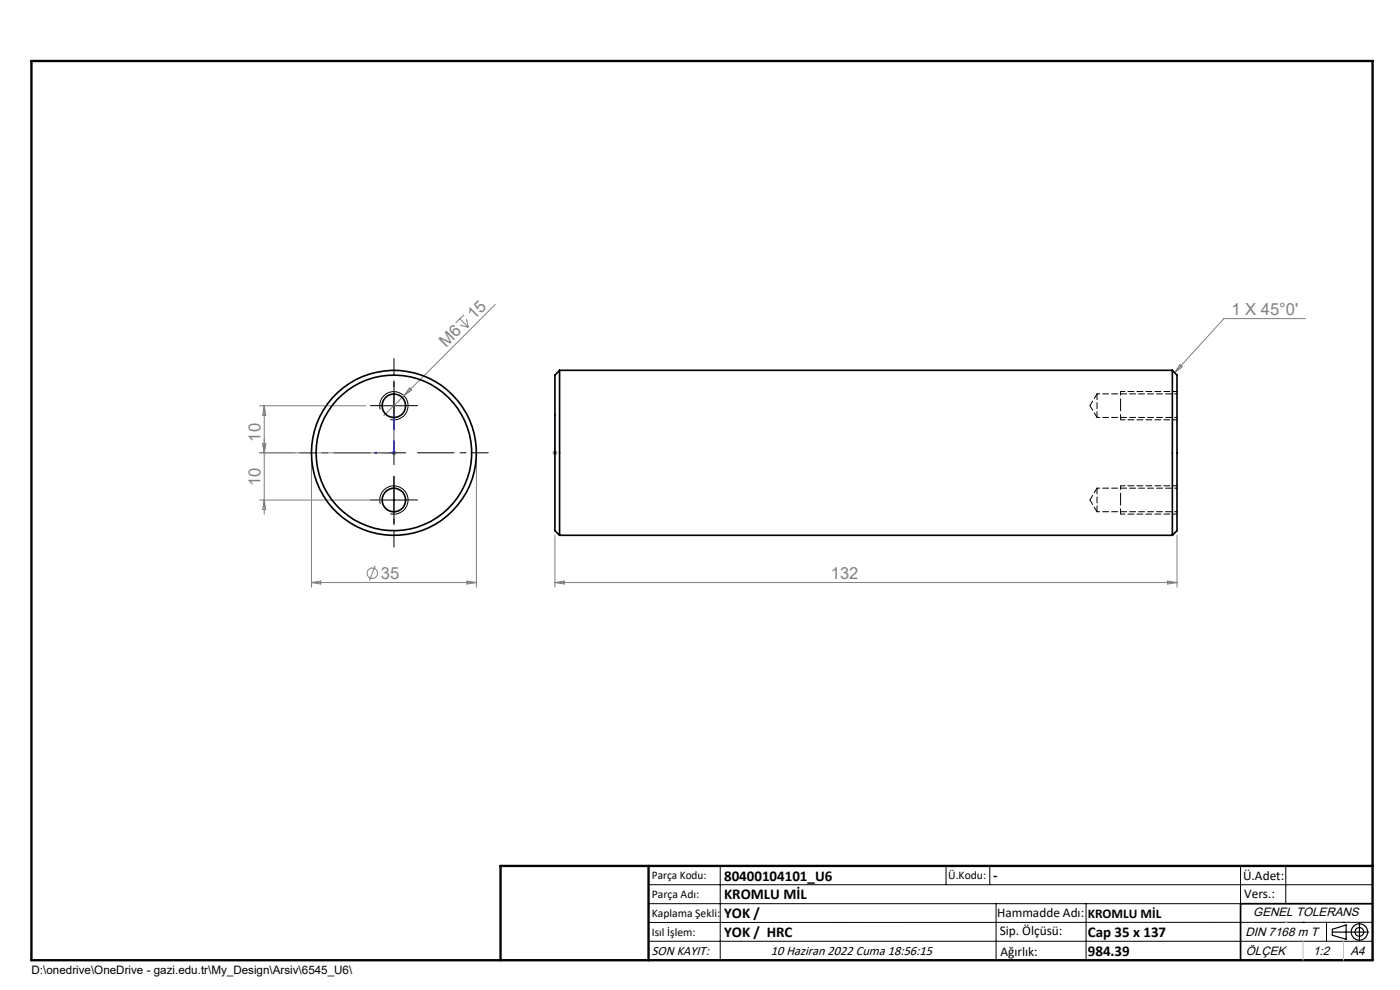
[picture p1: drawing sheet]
<svg xmlns="http://www.w3.org/2000/svg" width="297mm" height="210mm" viewBox="0 0 297 210" stroke-linecap="round" stroke-linejoin="round" font-family="sans-serif">
<g fill="none" stroke="#808080" stroke-width=".21">
<path d="M97.5 67.6l1.8 1.8M97.6 69l1.7 .4M98.5 66.7l-1.8 1.8M99 67.7l.3 1.7M105.1 64.6l-19.4 19.4M250.3 77.4l.5 .4-1.6 1.2zM277 67.6h-17.4l-10.4 11.4M55.1 86.1h22.5M55.7 94.1h.7l-.3 2zM56.1 86.1v23M56.1 86.1l.3 2h-.7zM66.1 97.1v27.5"/>
<path d="M82.5 96.1h-27.4M83 96.1h1.1M83.2 95.7l.7 .7M83.6 95.6v1M83.9 95.7l-.7 .7M85.7 84l-4.3 4.2M86.9 82.3l.4 .5-1.6 1.2zM101.1 97.1v27.5M117.2 96.1h1M117.4 95.7l.7 .7M117.7 95.6v1M118.1 95.7l-.7 .7"/>
<path d="M55.1 106.1h27.4M56.1 106.1l.3 2h-.7zM117.7 113.6v11M249.7 113.6v11M66.1 123.6h35M66.1 123.6l2-.3v.6zM79.6 120l-1.2 3.2M99.1 123.3l2 .3-2 .3zM117.7 123.6h132M117.7 123.6l2-.3v.6zM247.7 123.3l2 .3-2 .3z"/>
<circle cx="79" cy="121.6" r="1.1"/>
</g>
<g fill="none" stroke="#000" stroke-width=".21">
<path d="M80.6 86.8a3 3 0 0 1 2.7-3.7 3 3 0 0 1 3.2 3.2 3 3 0 0 1-3.7 2.7M81.1 96.1h4.9M81.1 86.1h4.9M83.6 83.6v5M83.6 93.6v5M80.6 106.8a3 3 0 0 1 2.7-3.7 3 3 0 0 1 3.2 3.2 3 3 0 0 1-3.7 2.7M81.1 106.1h4.9M83.6 103.6v5M137.6 187.7h153.6M137.6 191.7h153.6M137.6 199.7h153.6M152.8 183.7v20"/>
<path d="M200.7 183.7v4M210 183.7v4M211.3 191.7v12M230.4 191.7v12M263.2 183.7v20M272.8 183.7v8M276.4 195.6h.1M281.4 195.6v4.1M285 195.6h.1M291.2 195.6l-153.6 .1"/>
</g>
<path d="M237.7 85.4v-2.4M237.7 105.4v-2.4" fill="none" stroke="#000" stroke-width=".21" stroke-dasharray="1.3 .6" stroke-dashoffset=".4" stroke-linecap="butt"/>
<path d="M237.7 89v-3M237.7 109v-3" fill="none" stroke="#000" stroke-width=".21" stroke-dasharray="1.3 .6" stroke-dashoffset=".1" stroke-linecap="butt"/>
<g fill="none" stroke="#000" stroke-width=".25">
<path d="M282.6 197.7h7.8M282.6 197.1l3-.9v3l-3-.8zM288.4 195.8v3.8M106.2 203.7h185"/>
<circle cx="288.4" cy="197.7" r="1.74"/>
<circle cx="288.4" cy="197.7" r=".93"/>
</g>
<path d="M79.4 96.1l.5-.2v.3zM83.6 87.8v8.3h-4.2M83.6 87.8l.1 .5h-.2zM117.7 95.9v.3zM117.7 87.8v.5v-.5M117.7 96.1h.1M117.7 87.8v8.3" fill="none" stroke="#00f" stroke-width=".21"/>
<path d="M78.6 96h-15M83.6 91v-15M88.6 96h15M83.6 101v15" fill="none" stroke="#000" stroke-width=".21" stroke-dasharray="15.2 1.3 1.3 1.3" stroke-dashoffset="7.5"/>
<path d="M81.1 86h-2.5M83.6 83.5v-2.5M83.6 88.5v2.5M86.1 86h2.5M81.1 106h-2.5M83.6 103.5v-2.5M83.6 108.5v2.5M86.1 106h2.5" fill="none" stroke="#000" stroke-width=".21" stroke-dasharray="15.2 1.3 1.3 1.3"/>
<path d="M237.7 89h12M237.7 86v-.6M249.7 83h-12M237.7 109h12M237.7 106v-.6M249.7 103h-12" fill="none" stroke="#000" stroke-width=".21" stroke-dasharray="1.3 .6" stroke-dashoffset=".3"/>
<path d="M291.2 191.7h-28v12" fill="none" stroke="#000" stroke-width=".35"/>
<path d="M6.7 12.9h284.5v190.8h-284.5zM137.6 183.7v20M291.2 183.7h-185v20" fill="none" stroke="#000" stroke-width=".5"/>
<path d="M276.4 199.7v4M285 199.7v4" fill="none" stroke="#c0c0c0" stroke-width=".21"/>
<path d="M272.8 195.6h.1" fill="none" stroke="#c0c0c0" stroke-width=".25"/>
<g fill="#00f">
<path d="M79.4 96.1l.5 .1v-.3zM83.6 87.8l-.1 .5h.2z"/>
<path d="M117.7 95.9v.3zM117.7 87.8v.5z"/>
</g>
<g fill="none" stroke="#000" stroke-width=".35">
<path d="M118.7 78.6l-1 1v33l1 1M118.7 78.6v35M118.7 78.6h130M248.7 78.6v35M248.7 78.6l1 1v33l-1 1M118.7 113.6h130"/>
<circle cx="83.5" cy="86.1" r="2.49"/>
<circle cx="83.6" cy="96.1" r="16.5"/>
<circle cx="83.6" cy="96.1" r="17.5"/>
<circle cx="83.5" cy="106.1" r="2.49"/>
</g>
<path d="M232.7 83.5v5M232.7 103.5v5" fill="none" stroke="#000" stroke-width=".21" stroke-dasharray="1.3 .6"/>
<path d="M231.2 86l1.5 2.5M232.7 83.5l-1.5 2.5M231.2 106l1.5 2.5M232.7 103.5l-1.5 2.5" fill="none" stroke="#000" stroke-width=".21" stroke-dasharray="1.3 .6" stroke-dashoffset=".1"/>
<path d="M232.7 88.5h17M249.7 83.5h-17M232.7 108.5h17M249.7 103.5h-17" fill="none" stroke="#000" stroke-width=".21" stroke-dasharray="1.3 .6" stroke-dashoffset=".7"/>
<g font-size="3.5" fill="#808080">
<text x="100.6" y="67.9" transform="rotate(-45 100.6 67.9)">15</text>
<text x="261.2" y="66.8">1 X 45°0'</text>
<text x="94.7" y="73.9" transform="rotate(-45 94.7 73.9)">M6</text>
<text x="55.3" y="93.7" transform="rotate(-90 55.3 93.7)">10</text>
<text x="55.3" y="103.1" transform="rotate(-90 55.3 103.1)">10</text>
<text x="80.8" y="122.8">35</text>
<text x="176.2" y="122.8">132</text>
</g>
<g font-size="3.2">
<text x="153.6" y="186.8">80400104101_U6</text>
<text x="153.6" y="190.8">KROMLU MİL</text>
<text x="210.7" y="186.6">-</text>
<text x="153.6" y="194.8">YOK /</text>
<text x="153.6" y="198.8">YOK / HRC</text>
<text x="230.8" y="198.7">Cap 35 x 137</text>
<text x="230.8" y="202.8">984.39</text>
</g>
<g font-size="2.8">
<text x="263.7" y="186.7">Ü.Adet:</text>
<text x="263.9" y="190.5">Vers.:</text>
<text x="211.5" y="194.5">Hammadde Adı:</text>
<text x="230.8" y="194.7">KROMLU MİL</text>
<text x="138.3" y="202.6">SON KAYIT:</text>
<text x="163.6" y="202.6">10 Haziran 2022 Cuma 18:56:15</text>
<text x="212.1" y="198.4">Sip. Ölçüsü:</text>
<text x="212.2" y="202.7">Ağırlık:</text>
</g>
<g font-size="2.6">
<text x="265.9" y="194.4">GENEL TOLERANS</text>
<text x="264.2" y="198.5">DIN 7168 m T</text>
<text x="264.3" y="202.6">ÖLÇEK</text>
<text x="278.5" y="202.6">1:2</text>
<text x="286.5" y="202.6">A4</text>
</g>
<g font-size="2.5">
<text x="138.3" y="186.4">Parça Kodu:</text>
<text x="138.3" y="190.5">Parça Adı:</text>
<text x="201.2" y="186.5">Ü.Kodu:</text>
<text x="138.3" y="194.5">Kaplama Şekli:</text>
<text x="138.3" y="198.6">Isıl İşlem:</text>
<text x="6.7" y="206.7">D:\onedrive\OneDrive - gazi.edu.tr\My_Design\Arsiv\6545_U6\</text>
</g>
</svg>
